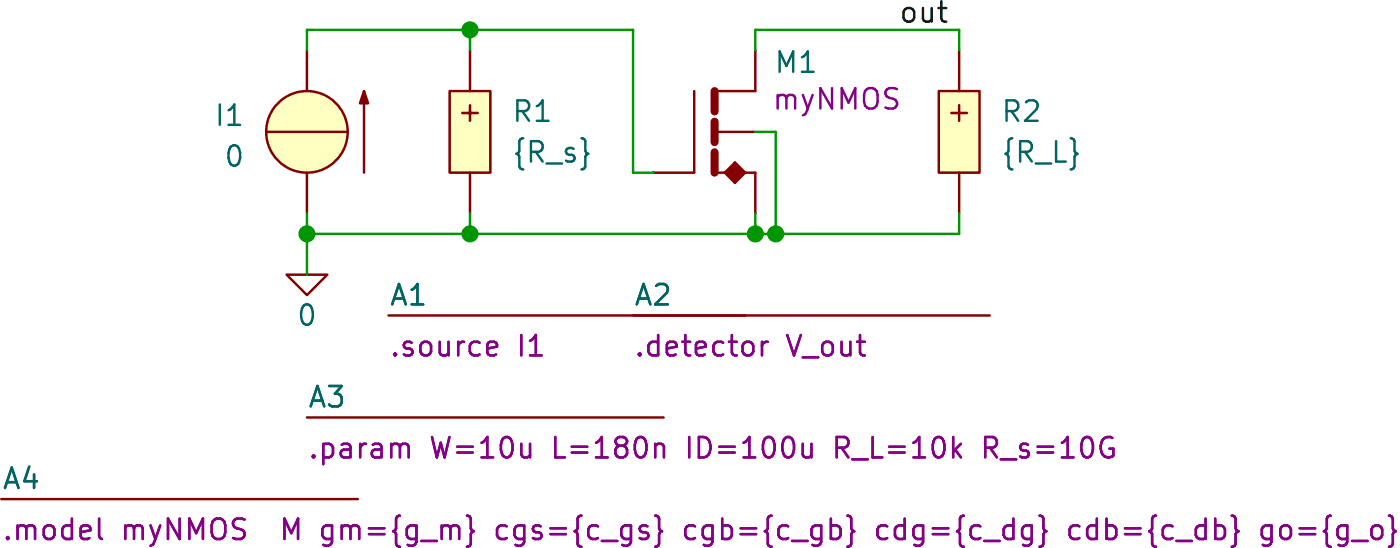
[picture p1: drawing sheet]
(kicad_sch
 (version 20231120)
 (generator "eeschema")
 (generator_version "8.0")
 (paper "A4")
 (title_block
  (title "CSstageModel"))
 (lib_symbols
  (symbol "SLiCAP:Command"
   (pin_numbers hide)
   (pin_names
    (offset 0) hide) (exclude_from_sim no) (in_bom yes) (on_board yes)
   (property "Reference" "A?" (at 0 1.27 0) (do_not_autoplace) (effects (font (size 1.27 1.27)) (justify left)))
   (property "Value" "" (at 0 -0.635 0) (effects (font (size 1.27 1.27)) (justify left) (hide yes)))
   (property "Footprint" "" (at 0 -1.27 0) (effects (font (size 1.27 1.27)) (justify left) (hide yes)))
   (property "Datasheet" "" (at 0 -1.27 0) (effects (font (size 1.27 1.27)) (justify left) (hide yes)))
   (property "Description" "SLiCAP command (.lib, .param, .model. subckt}" (at 23.114 -4.064 0) (effects (font (size 1.27 1.27)) (hide yes)))
   (property "command" "?" (at 0 -1.905 0) (do_not_autoplace) (effects (font (size 1.27 1.27)) (justify left)))
   (symbol "Command_0_1"
    (polyline (pts (xy 0 0) (xy 22.225 0)) (stroke (width 0) (type default)) (fill (type none)))))
  (symbol "SLiCAP:GND"
   (power)
   (pin_numbers hide)
   (pin_names
    (offset 0) hide) (exclude_from_sim no) (in_bom yes) (on_board yes)
   (property "Reference" "#0" (at 0 -5.08 0) (effects (font (size 1.27 1.27)) (hide yes)))
   (property "Value" "0" (at 0 -2.54 0) (do_not_autoplace) (effects (font (size 1.27 1.27))))
   (property "Footprint" "" (at 0 0 0) (effects (font (size 1.27 1.27)) (hide yes)))
   (property "Datasheet" "" (at 0 -10.16 0) (effects (font (size 1.27 1.27)) (hide yes)))
   (property "Description" "0V reference potential" (at 0 -7.62 0) (effects (font (size 1.27 1.27)) (hide yes)))
   (symbol "GND_0_1"
    (polyline (pts (xy -1.27 0) (xy 0 -1.27) (xy 1.27 0) (xy -1.27 0)) (stroke (width 0) (type default)) (fill (type none))))
   (symbol "GND_1_1"
    (pin power_in line (at 0 0 0) (length 0) (name "~" (effects (font (size 1.016 1.016)))) (number "1" (effects (font (size 1.016 1.016)))))))
  (symbol "SLiCAP:I"
   (pin_numbers hide)
   (pin_names
    (offset 0) hide) (exclude_from_sim no) (in_bom yes) (on_board yes)
   (property "Reference" "I?" (at 3.81 4.445 0) (effects (font (size 1.27 1.27)) (justify left)))
   (property "Value" "?" (at 3.81 2.54 0) (show_name) (effects (font (size 1.27 1.27)) (justify left)))
   (property "Footprint" "" (at 0 -1.27 0) (effects (font (size 1.27 1.27)) (justify left) (hide yes)))
   (property "Datasheet" "" (at 0 -1.27 0) (effects (font (size 1.27 1.27)) (justify left) (hide yes)))
   (property "Description" "Independent current source" (at 17.272 -7.366 0) (effects (font (size 1.27 1.27)) (hide yes)))
   (property "noise" "0" (at 3.81 -3.175 0) (show_name) (effects (font (size 1.27 1.27)) (justify left)))
   (property "dc" "0" (at 3.81 0.635 0) (show_name) (effects (font (size 1.27 1.27)) (justify left)))
   (property "dcvar" "0" (at 3.81 -1.27 0) (show_name) (effects (font (size 1.27 1.27)) (justify left)))
   (property "model" "I" (at 3.81 -5.08 0) (show_name) (effects (font (size 1.27 1.27)) (justify left) (hide yes)))
   (symbol "I_0_1"
    (polyline (pts (xy -3.556 2.54) (xy -3.556 -2.54)) (stroke (width 0) (type solid)) (fill (type none)))
    (polyline (pts (xy -2.54 0) (xy 2.54 0)) (stroke (width 0) (type solid)) (fill (type none)))
    (polyline (pts (xy -3.556 2.54) (xy -3.81 1.778) (xy -3.302 1.778) (xy -3.556 2.54)) (stroke (width 0) (type solid)) (fill (type outline))))
   (symbol "I_1_0"
    (circle (center 0 0) (radius 2.54) (stroke (width 0) (type solid)) (fill (type background)))
    (pin power_out line (at 0 -5.08 90) (length 2.54) (name "n" (effects (font (size 1.27 1.27)))) (number "1" (effects (font (size 1.27 1.27)))))
    (pin power_out line (at 0 5.08 270) (length 2.54) (name "p" (effects (font (size 1.27 1.27)))) (number "2" (effects (font (size 1.27 1.27)))))))
  (symbol "SLiCAP:M"
   (pin_numbers hide)
   (pin_names
    (offset 0) hide) (exclude_from_sim no) (in_bom yes) (on_board yes)
   (property "Reference" "M?" (at 0.635 1.905 0) (effects (font (size 1.27 1.27)) (justify left)))
   (property "Value" "" (at 0.635 2.54 0) (effects (font (size 1.27 1.27)) (justify left) (hide yes)))
   (property "Footprint" "" (at 0 -1.27 0) (effects (font (size 1.27 1.27)) (hide yes)))
   (property "Datasheet" "" (at 0 -1.27 0) (effects (font (size 1.27 1.27)) (hide yes)))
   (property "Description" "MOSFET (small-signal N or P channel)" (at 19.812 -4.318 0) (effects (font (size 1.27 1.27)) (hide yes)))
   (property "model" "M" (at 0.635 -1.905 0) (show_name) (effects (font (size 1.27 1.27)) (justify left)))
   (symbol "M_0_1"
    (polyline (pts (xy -3.81 -2.54) (xy -3.81 2.54)) (stroke (width 0) (type default)) (fill (type none)))
    (polyline (pts (xy -1.905 -2.54) (xy -1.27 -1.905) (xy -1.27 -3.175) (xy -1.905 -2.54)) (stroke (width 0) (type solid)) (fill (type outline)))
    (polyline (pts (xy -0.635 -2.54) (xy -1.27 -1.905) (xy -1.27 -3.175) (xy -0.635 -2.54)) (stroke (width 0) (type solid)) (fill (type outline))))
   (symbol "M_1_0"
    (pin unspecified line (at 0 5.08 270) (length 2.54) (name "D" (effects (font (size 1.27 1.27)))) (number "1" (effects (font (size 1.27 1.27)))))
    (pin unspecified line (at -6.35 -2.54 0) (length 2.54) (name "G" (effects (font (size 1.27 1.27)))) (number "2" (effects (font (size 1.27 1.27)))))
    (pin unspecified line (at 0 -5.08 90) (length 2.54) (name "S" (effects (font (size 1.27 1.27)))) (number "3" (effects (font (size 1.27 1.27)))))
    (pin unspecified line (at 0 0 180) (length 2.54) (name "B" (effects (font (size 1.27 1.27)))) (number "4" (effects (font (size 1.27 1.27))))))
   (symbol "M_1_1"
    (polyline (pts (xy -2.54 -2.54) (xy -2.54 -1.27)) (stroke (width 0.5) (type solid)) (fill (type none)))
    (polyline (pts (xy -2.54 -0.635) (xy -2.54 0.635)) (stroke (width 0.5) (type solid)) (fill (type none)))
    (polyline (pts (xy -2.54 1.27) (xy -2.54 2.54)) (stroke (width 0.5) (type solid)) (fill (type none)))
    (polyline (pts (xy 0 -2.54) (xy -2.54 -2.54)) (stroke (width 0) (type default)) (fill (type none)))
    (polyline (pts (xy 0 2.54) (xy -2.54 2.54)) (stroke (width 0) (type default)) (fill (type none)))))
  (symbol "SLiCAP:R"
   (pin_numbers hide)
   (pin_names
    (offset 1.016) hide) (exclude_from_sim no) (in_bom yes) (on_board yes)
   (property "Reference" "R?" (at 1.905 3.81 0) (effects (font (size 1.27 1.27)) (justify left)))
   (property "Value" "?" (at 1.905 1.905 0) (show_name) (effects (font (size 1.27 1.27)) (justify left)))
   (property "Footprint" "" (at 0.635 -3.175 0) (effects (font (size 1.27 1.27)) (hide yes)))
   (property "Datasheet" "" (at 0.635 -3.175 0) (effects (font (size 1.27 1.27)) (hide yes)))
   (property "Description" "Resistor (cannot have zero resistance)" (at 21.082 -5.842 0) (effects (font (size 1.27 1.27)) (hide yes)))
   (property "model" "R" (at 1.905 -3.81 0) (show_name) (effects (font (size 1.27 1.27)) (justify left) (hide yes)))
   (property "noisetemp" "0" (at 1.905 0 0) (show_name) (effects (font (size 1.27 1.27)) (justify left)))
   (property "noiseflow" "0" (at 15.24 0 0) (show_name) (effects (font (size 1.27 1.27)) (justify left)))
   (property "dcvar" "0" (at 1.905 -1.905 0) (show_name) (effects (font (size 1.27 1.27)) (justify left)))
   (property "dcvarlot" "0" (at 15.24 -1.905 0) (show_name) (effects (font (size 1.27 1.27)) (justify left)))
   (symbol "R_0_0"
    (text "+" (at 0 1.27 0) (effects (font (size 1.27 1.27)))))
   (symbol "R_1_0"
    (pin passive line (at 0 5.08 270) (length 2.54) (name "1" (effects (font (size 1.27 1.27)))) (number "1" (effects (font (size 1.27 1.27)))))
    (pin passive line (at 0 -5.08 90) (length 2.54) (name "2" (effects (font (size 1.27 1.27)))) (number "2" (effects (font (size 1.27 1.27))))))
   (symbol "R_1_1"
    (rectangle (start -1.27 2.54) (end 1.27 -2.54) (stroke (width 0) (type solid)) (fill (type background))))))
 (junction
  (at 73.66 78.74)
  (diameter 0)
  (color 0 0 0 0))
 (junction
  (at 92.71 78.74)
  (diameter 0)
  (color 0 0 0 0))
 (junction
  (at 63.5 78.74)
  (diameter 0)
  (color 0 0 0 0))
 (junction
  (at 73.66 66.04)
  (diameter 0)
  (color 0 0 0 0))
 (junction
  (at 91.44 78.74)
  (diameter 0)
  (color 0 0 0 0))
 (wire
  (pts (xy 92.71 72.39) (xy 92.71 78.74))
  (stroke (width 0) (type default)))
 (wire
  (pts (xy 73.66 66.04) (xy 73.66 67.31))
  (stroke (width 0) (type default)))
 (wire
  (pts (xy 83.82 74.93) (xy 85.09 74.93))
  (stroke (width 0) (type default)))
 (wire
  (pts (xy 73.66 77.47) (xy 73.66 78.74))
  (stroke (width 0) (type default)))
 (wire
  (pts (xy 92.71 78.74) (xy 104.14 78.74))
  (stroke (width 0) (type default)))
 (wire
  (pts (xy 91.44 66.04) (xy 104.14 66.04))
  (stroke (width 0) (type default)))
 (wire
  (pts (xy 63.5 66.04) (xy 73.66 66.04))
  (stroke (width 0) (type default)))
 (wire
  (pts (xy 91.44 78.74) (xy 73.66 78.74))
  (stroke (width 0) (type default)))
 (wire
  (pts (xy 63.5 78.74) (xy 73.66 78.74))
  (stroke (width 0) (type default)))
 (wire
  (pts (xy 104.14 77.47) (xy 104.14 78.74))
  (stroke (width 0) (type default)))
 (wire
  (pts (xy 91.44 78.74) (xy 92.71 78.74))
  (stroke (width 0) (type default)))
 (wire
  (pts (xy 91.44 72.39) (xy 92.71 72.39))
  (stroke (width 0) (type default)))
 (wire
  (pts (xy 73.66 66.04) (xy 83.82 66.04))
  (stroke (width 0) (type default)))
 (wire
  (pts (xy 63.5 67.31) (xy 63.5 66.04))
  (stroke (width 0) (type default)))
 (wire
  (pts (xy 63.5 77.47) (xy 63.5 78.74))
  (stroke (width 0) (type default)))
 (wire
  (pts (xy 104.14 67.31) (xy 104.14 66.04))
  (stroke (width 0) (type default)))
 (wire
  (pts (xy 63.5 81.28) (xy 63.5 78.74))
  (stroke (width 0) (type default)))
 (wire
  (pts (xy 83.82 74.93) (xy 83.82 66.04))
  (stroke (width 0) (type default)))
 (wire
  (pts (xy 91.44 77.47) (xy 91.44 78.74))
  (stroke (width 0) (type default)))
 (wire
  (pts (xy 91.44 66.04) (xy 91.44 67.31))
  (stroke (width 0) (type default)))
 (label "out"
  (at 100.33 66.04 0)
  (fields_autoplaced yes)
  (effects (font (size 1.27 1.27)) (justify left bottom)))
 (symbol
  (lib_id "SLiCAP:Command")
  (at 63.5 90.17 0)
  (unit 1)
  (exclude_from_sim no)
  (in_bom yes)
  (on_board yes)
  (dnp no)
  (fields_autoplaced yes)
  (property "Reference" "A3" (at 63.5 88.9 0) (do_not_autoplace yes) (effects (font (size 1.27 1.27)) (justify left)))
  (property "Value" "~" (at 63.5 90.805 0) (effects (font (size 1.27 1.27)) (justify left) (hide yes)))
  (property "Footprint" "" (at 63.5 91.44 0) (effects (font (size 1.27 1.27)) (justify left) (hide yes)))
  (property "Datasheet" "" (at 63.5 91.44 0) (effects (font (size 1.27 1.27)) (justify left) (hide yes)))
  (property "Description" "SLiCAP command (.lib, .param, .model. subckt}" (at 86.614 94.234 0) (effects (font (size 1.27 1.27)) (hide yes)))
  (property "command" ".param W=10u L=180n ID=100u R_L=10k R_s=10G" (at 63.5 92.075 0) (do_not_autoplace yes) (effects (font (size 1.27 1.27)) (justify left))))
 (symbol
  (lib_id "SLiCAP:I")
  (at 63.5 72.39 0)
  (mirror y)
  (unit 1)
  (exclude_from_sim no)
  (in_bom yes)
  (on_board yes)
  (dnp no)
  (property "Reference" "I1" (at 59.69 71.374 0) (effects (font (size 1.27 1.27)) (justify left)))
  (property "Value" "0" (at 59.69 73.914 0) (effects (font (size 1.27 1.27)) (justify left)))
  (property "Footprint" "" (at 63.5 73.66 0) (effects (font (size 1.27 1.27)) (justify left) (hide yes)))
  (property "Datasheet" "" (at 63.5 73.66 0) (effects (font (size 1.27 1.27)) (justify left) (hide yes)))
  (property "Description" "Independent current source" (at 46.228 79.756 0) (effects (font (size 1.27 1.27)) (hide yes)))
  (property "noise" "0" (at 59.69 72.3899 0) (show_name yes) (effects (font (size 1.27 1.27)) (justify left) (hide yes)))
  (property "dc" "0" (at 59.69 74.9299 0) (show_name yes) (effects (font (size 1.27 1.27)) (justify left) (hide yes)))
  (property "dcvar" "0" (at 59.69 77.4699 0) (show_name yes) (effects (font (size 1.27 1.27)) (justify left) (hide yes)))
  (property "model" "I" (at 59.69 77.47 0) (show_name yes) (effects (font (size 1.27 1.27)) (justify left) (hide yes)))
  (pin "2")
  (pin "1"))
 (symbol
  (lib_id "SLiCAP:R")
  (at 73.66 72.39 0)
  (unit 1)
  (exclude_from_sim no)
  (in_bom yes)
  (on_board yes)
  (dnp no)
  (fields_autoplaced yes)
  (property "Reference" "R1" (at 76.2 71.1199 0) (effects (font (size 1.27 1.27)) (justify left)))
  (property "Value" "{R_s}" (at 76.2 73.6599 0) (effects (font (size 1.27 1.27)) (justify left)))
  (property "Footprint" "" (at 74.295 75.565 0) (effects (font (size 1.27 1.27)) (hide yes)))
  (property "Datasheet" "" (at 74.295 75.565 0) (effects (font (size 1.27 1.27)) (hide yes)))
  (property "Description" "Resistor (cannot have zero resistance)" (at 94.742 78.232 0) (effects (font (size 1.27 1.27)) (hide yes)))
  (property "model" "R" (at 75.565 76.2 0) (show_name yes) (effects (font (size 1.27 1.27)) (justify left) (hide yes)))
  (property "noisetemp" "0" (at 76.2 71.1199 0) (show_name yes) (effects (font (size 1.27 1.27)) (justify left) (hide yes)))
  (property "noiseflow" "0" (at 76.2 73.6599 0) (show_name yes) (effects (font (size 1.27 1.27)) (justify left) (hide yes)))
  (property "dcvar" "0" (at 76.2 76.1999 0) (show_name yes) (effects (font (size 1.27 1.27)) (justify left) (hide yes)))
  (property "dcvarlot" "0" (at 76.2 78.7399 0) (show_name yes) (effects (font (size 1.27 1.27)) (justify left) (hide yes)))
  (pin "2")
  (pin "1"))
 (symbol
  (lib_id "SLiCAP:Command")
  (at 44.45 95.25 0)
  (unit 1)
  (exclude_from_sim no)
  (in_bom yes)
  (on_board yes)
  (dnp no)
  (property "Reference" "A4" (at 44.45 93.98 0) (do_not_autoplace yes) (effects (font (size 1.27 1.27)) (justify left)))
  (property "Value" "~" (at 44.45 95.885 0) (effects (font (size 1.27 1.27)) (justify left) (hide yes)))
  (property "Footprint" "" (at 44.45 96.52 0) (effects (font (size 1.27 1.27)) (justify left) (hide yes)))
  (property "Datasheet" "" (at 44.45 96.52 0) (effects (font (size 1.27 1.27)) (justify left) (hide yes)))
  (property "Description" "SLiCAP command (.lib, .param, .model. subckt}" (at 67.564 99.314 0) (effects (font (size 1.27 1.27)) (hide yes)))
  (property "command" ".model myNMOS  M gm={g_m} cgs={c_gs} cgb={c_gb} cdg={c_dg} cdb={c_db} go={g_o}" (at 44.45 97.155 0) (do_not_autoplace yes) (effects (font (size 1.27 1.27)) (justify left))))
 (symbol
  (lib_id "SLiCAP:GND")
  (at 63.5 81.28 0)
  (unit 1)
  (exclude_from_sim no)
  (in_bom yes)
  (on_board yes)
  (dnp no)
  (fields_autoplaced yes)
  (property "Reference" "#01" (at 63.5 86.36 0) (effects (font (size 1.27 1.27)) (hide yes)))
  (property "Value" "0" (at 63.5 83.82 0) (do_not_autoplace yes) (effects (font (size 1.27 1.27))))
  (property "Footprint" "" (at 63.5 81.28 0) (effects (font (size 1.27 1.27)) (hide yes)))
  (property "Datasheet" "" (at 63.5 91.44 0) (effects (font (size 1.27 1.27)) (hide yes)))
  (property "Description" "0V reference potential" (at 63.5 88.9 0) (effects (font (size 1.27 1.27)) (hide yes)))
  (pin "1"))
 (symbol
  (lib_id "SLiCAP:Command")
  (at 83.82 83.82 0)
  (unit 1)
  (exclude_from_sim no)
  (in_bom yes)
  (on_board yes)
  (dnp no)
  (fields_autoplaced yes)
  (property "Reference" "A2" (at 83.82 82.55 0) (do_not_autoplace yes) (effects (font (size 1.27 1.27)) (justify left)))
  (property "Value" "~" (at 83.82 84.455 0) (effects (font (size 1.27 1.27)) (justify left) (hide yes)))
  (property "Footprint" "" (at 83.82 85.09 0) (effects (font (size 1.27 1.27)) (justify left) (hide yes)))
  (property "Datasheet" "" (at 83.82 85.09 0) (effects (font (size 1.27 1.27)) (justify left) (hide yes)))
  (property "Description" "SLiCAP command (.lib, .param, .model. subckt}" (at 106.934 87.884 0) (effects (font (size 1.27 1.27)) (hide yes)))
  (property "command" ".detector V_out" (at 83.82 85.725 0) (do_not_autoplace yes) (effects (font (size 1.27 1.27)) (justify left))))
 (symbol
  (lib_id "SLiCAP:M")
  (at 91.44 72.39 0)
  (unit 1)
  (exclude_from_sim no)
  (in_bom yes)
  (on_board yes)
  (dnp no)
  (property "Reference" "M1" (at 93.98 68.072 0) (effects (font (size 1.27 1.27))))
  (property "Value" "~" (at 92.075 69.85 0) (effects (font (size 1.27 1.27)) (justify left) (hide yes)))
  (property "Footprint" "" (at 91.44 73.66 0) (effects (font (size 1.27 1.27)) (hide yes)))
  (property "Datasheet" "" (at 91.44 73.66 0) (effects (font (size 1.27 1.27)) (hide yes)))
  (property "Description" "MOSFET (small-signal N or P channel)" (at 111.252 76.708 0) (effects (font (size 1.27 1.27)) (hide yes)))
  (property "model" "myNMOS" (at 96.52 70.358 0) (effects (font (size 1.27 1.27))))
  (pin "3")
  (pin "4")
  (pin "2")
  (pin "1"))
 (symbol
  (lib_id "SLiCAP:Command")
  (at 68.58 83.82 0)
  (unit 1)
  (exclude_from_sim no)
  (in_bom yes)
  (on_board yes)
  (dnp no)
  (fields_autoplaced yes)
  (property "Reference" "A1" (at 68.58 82.55 0) (do_not_autoplace yes) (effects (font (size 1.27 1.27)) (justify left)))
  (property "Value" "~" (at 68.58 84.455 0) (effects (font (size 1.27 1.27)) (justify left) (hide yes)))
  (property "Footprint" "" (at 68.58 85.09 0) (effects (font (size 1.27 1.27)) (justify left) (hide yes)))
  (property "Datasheet" "" (at 68.58 85.09 0) (effects (font (size 1.27 1.27)) (justify left) (hide yes)))
  (property "Description" "SLiCAP command (.lib, .param, .model. subckt}" (at 91.694 87.884 0) (effects (font (size 1.27 1.27)) (hide yes)))
  (property "command" ".source I1" (at 68.58 85.725 0) (do_not_autoplace yes) (effects (font (size 1.27 1.27)) (justify left))))
 (symbol
  (lib_id "SLiCAP:R")
  (at 104.14 72.39 0)
  (unit 1)
  (exclude_from_sim no)
  (in_bom yes)
  (on_board yes)
  (dnp no)
  (fields_autoplaced yes)
  (property "Reference" "R2" (at 106.68 71.1199 0) (effects (font (size 1.27 1.27)) (justify left)))
  (property "Value" "{R_L}" (at 106.68 73.6599 0) (effects (font (size 1.27 1.27)) (justify left)))
  (property "Footprint" "" (at 104.775 75.565 0) (effects (font (size 1.27 1.27)) (hide yes)))
  (property "Datasheet" "" (at 104.775 75.565 0) (effects (font (size 1.27 1.27)) (hide yes)))
  (property "Description" "Resistor (cannot have zero resistance)" (at 125.222 78.232 0) (effects (font (size 1.27 1.27)) (hide yes)))
  (property "model" "R" (at 106.045 76.2 0) (show_name yes) (effects (font (size 1.27 1.27)) (justify left) (hide yes)))
  (property "noisetemp" "0" (at 106.68 71.1199 0) (show_name yes) (effects (font (size 1.27 1.27)) (justify left) (hide yes)))
  (property "noiseflow" "0" (at 106.68 73.6599 0) (show_name yes) (effects (font (size 1.27 1.27)) (justify left) (hide yes)))
  (property "dcvar" "0" (at 106.68 76.1999 0) (show_name yes) (effects (font (size 1.27 1.27)) (justify left) (hide yes)))
  (property "dcvarlot" "0" (at 106.68 78.7399 0) (show_name yes) (effects (font (size 1.27 1.27)) (justify left) (hide yes)))
  (pin "2")
  (pin "1"))
 (sheet_instances
  (path ""
   (page "1"))))
